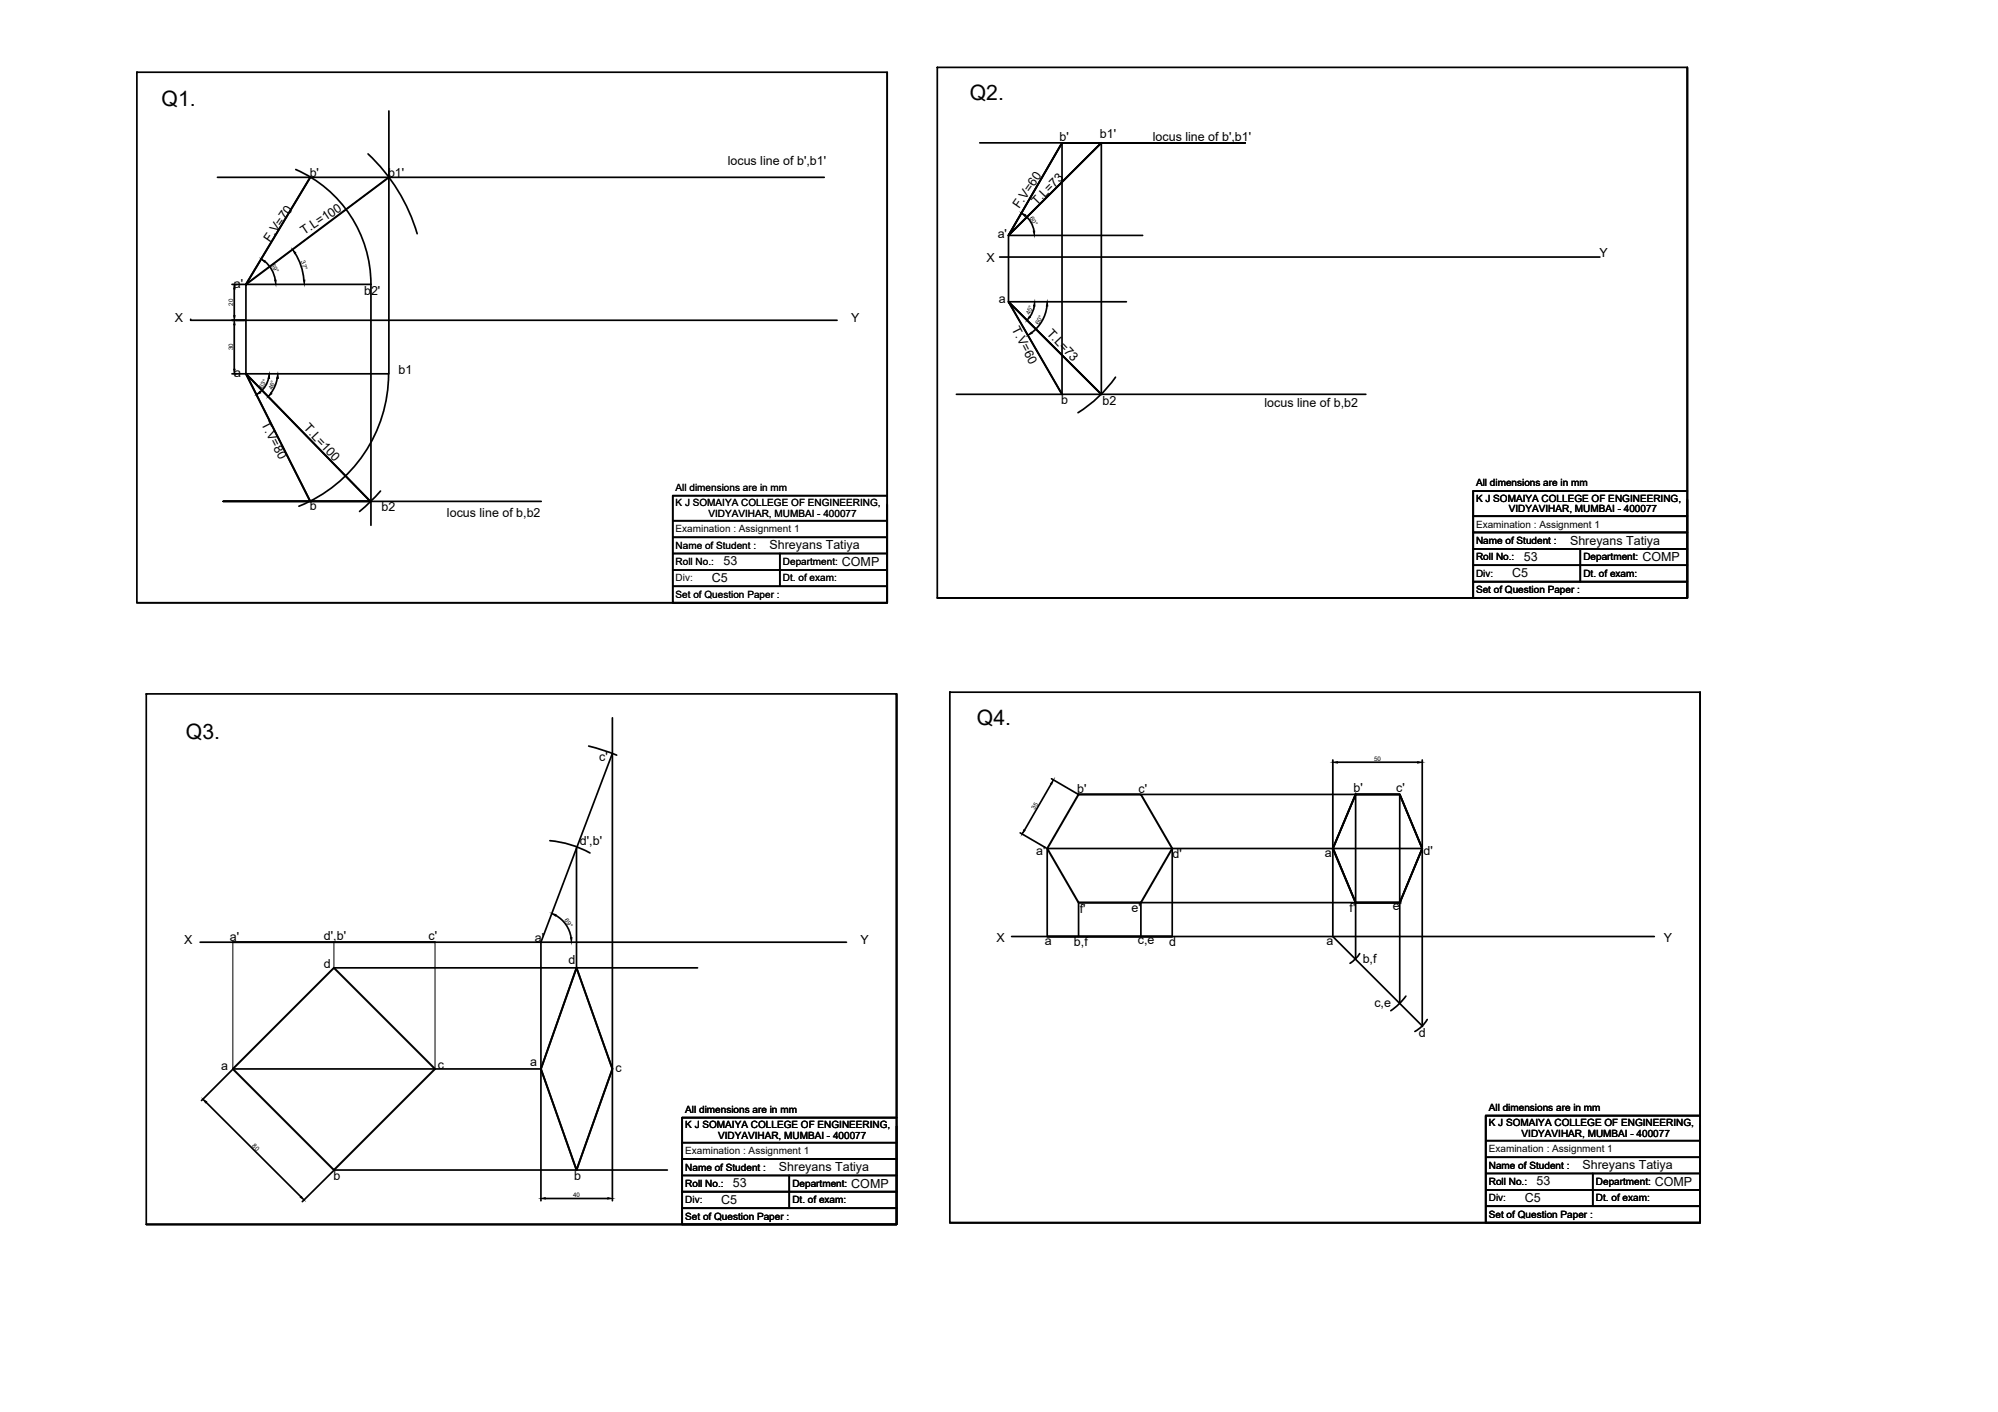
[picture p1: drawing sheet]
<svg xmlns="http://www.w3.org/2000/svg" width="297mm" height="210mm" viewBox="0 0 297 210" stroke-linecap="round" stroke-linejoin="round" font-family="sans-serif">
<!-- layer: 0 -->
<g fill="none" stroke="#000" stroke-width=".25">
<path d="M20.3 10.7h111.6v78.9h-111.6zM57.8 16.5v39.1h-21.2v-13.3h18.5M131.9 10.7v78.9h-111.6M139.3 10h111.6v78.9h-111.6zM250.9 10v78.9h-111.6M32.3 26.4h90.2M39.4 38.8a4.4 4.4 0 0 1 1.5 2.8M43.8 37.6l.6 1.1 .4 1.1 .4 1.8M44 25.2a18.6 18.6 0 0 1 11.1 17.1M46.1 26.4l-9.5 15.9M54.7 22.9a26.6 26.6 0 0 1 7.3 11.8M145.7 21.2h39.4h-27.2"/>
<path d="M148.6 38.2h89.3M152.4 32l.9 1 .4 1.3M157.9 21.2l-8 13.8 13.8-13.8v37.4h-21.5M157.9 21.2v37.4M169.9 35h-20v9.9h17.6M28.3 47.6h.1M28.3 47.6h96.1M34.5 42.3h1.9M34.5 55.6h1.9M34.8 43v3.9M34.8 48.3v6.6M39.9 56.2a3.5 3.5 0 0 1-1.2 2.1"/>
<path d="M41.2 56.2l-.2 1-.7 1.2M55.1 42.3v35.8M57.8 55.5a21.2 21.2 0 0 1-13.4 19.8M149.9 44.9l13.8 13.7h39.4M153.8 45.5l-.3 .8-.4 .8M155.6 45.5a5.8 5.8 0 0 1-2.2 4M165.8 56.1a19.5 19.5 0 0 1-5.5 5.3M46.1 74.5l-9.5-18.9 18.5 19M55.1 74.5h-21.9h47.3M56.6 73l-1.7 1.8-1.4 1.2M100 77.4h31.9M100 79.9h31.9"/>
<path d="M131.9 73.7h-31.9v15.9h31.9v-14.6M219 73v15.9h31.9v-14.6M219 76.7h31.9M219 79.1h31.9M219 73v15.9M219 73h31.9M100 82.3h31.9M100 84.7h31.9M100 87.2h31.9M115.9 82.3v4.9M219 81.6h31.9M219 86.5h31.9"/>
<path d="M219 84h31.9M234.9 81.6v4.9M21.7 103.2h111.6v78.8h-111.6zM87.5 110.9l1.8 .5 2.4 .9M91 106.7v52.2M91 112l-10.6 28.1v18.8M133.3 103.2v78.8h-111.6M141.2 102.9h111.6v78.9h-111.6zM156.3 116.5l-4 6.9M156.3 115.8l3.9 2.2M160.3 118.1h47.8M198.1 113v13"/>
<path d="M198.8 113.3h12M201.5 118.1h6.6l3.3 8-3.3 8.1h-6.6l-3.3-8.1zM208.1 118.1v16.1M208.1 118.1l3.3 8-3.3 8.1M211.4 113v13M252.8 102.9v78.9h-111.6M81.7 125a15.1 15.1 0 0 1 6 1.8M82.6 136.1a4.6 4.6 0 0 1 2.3 3.3M85.7 126v17.9l-5.3 15M150.4 139.2h95.5M151.7 123.8l3.8 2.3M155.7 139.2v-13.1h42.4v13.1l13.4 13.4"/>
<path d="M155.7 139.2h18.6h-18.6M160.3 139.2v-5h47.8v15M169.6 134.2v5M174.3 126.1v13.1M198.1 126.1l3.4 8.1M201.5 134.2h6.6M29.7 140.1h96.1M34.5 159l-4.5 4.6M34.6 158.9h45.8M49.6 143.9h54.1M80.4 158.9l5.3 15 5.3-15M80.4 159.1v19.4"/>
<path d="M85.7 143.9l5.3 15M91 159.1v19.4M201.5 142.6v-24.5l-3.4 8h13.3v26.5M202.1 141.8l-.7 .9-.7 .5M209 148.1l-1 1.2-1.2 1M212.2 151.6a4.8 4.8 0 0 1-1.9 1.7M30.6 163.9l14.1 14M49.6 174.1l-4.7 4.5M49.6 173.9h49.6M81.1 178.2h9.3M101.4 166.1v15.9h31.9v-14.6M101.4 166.1h31.9"/>
<path d="M101.4 172.3h31.9M101.4 177.2h31.9M101.4 179.6h31.9M101.4 166.1v15.9M101.4 169.9h31.9M101.4 174.7h31.9M117.3 174.7v4.9M220.9 165.8v16h31.9v-14.6M220.9 165.8h31.9M220.9 176.9h31.9M220.9 179.3h31.9M220.9 165.8v16"/>
<path d="M220.9 169.6h31.9M220.9 172h31.9M220.9 174.4h31.9M236.8 174.4v4.9"/>
</g>
<path d="M57.8 26.4l-21.2 15.9M149.9 44.9l8 13.7M155.7 139.2h18.6M34.6 140.1v18.8M49.6 140.1v3.8M64.7 140.1v18.8" fill="none" stroke="#000" stroke-width=".15"/>
<g fill="#000" stroke="#000" stroke-width=".15">
<path d="M38.8 38.5l.6 .3-.1 .2zM43.5 37.1l.5 .5-.2 .1zM151.8 31.7l.7 .2-.2 .3zM153.6 34.4h.2v.6zM34.7 46.9h.3l-.2 .7zM34.8 42.3l.2 .7h-.3zM34.7 54.9h.3l-.2 .7zM34.8 47.6l.2 .7h-.3zM38.1 58.7l.5-.5 .2 .2zM40 55.6l.1 .6h-.2zM40.2 58.4l.2 .1-.5 .5zM40.8 41.6h.2v.7z"/>
<path d="M41.3 55.6l.1 .6h-.3zM45.1 41.6h.2l-.1 .7zM153 47l.2 .1-.5 .5zM152.8 49.9l.5-.5 .1 .2zM153.8 44.9l.1 .6h-.2zM155.7 44.9l.1 .6h-.2zM156.6 115.9l-.2 .7-.2-.1zM198.1 113.3l.7-.1v.2zM210.8 113.2l.6 .1-.6 .1zM82 135.8l.7 .2-.1 .2zM84.8 139.4h.2l-.1 .7zM152.2 123.3l.2 .2-.4 .5z"/>
<path d="M30.2 163.4l.5 .4-.1 .1zM44.6 178l.2-.1 .4 .5zM80.4 178.2l.7-.2v.3zM90.4 178l.6 .2-.6 .1z"/>
</g>
<path d="M46.1 26.4l-9.5 15.9 21.2-15.9M157.9 21.2l-8 13.8 13.8-13.8M157.9 58.6l-8-13.7 13.8 13.7M46.1 74.5l-9.5-18.9 18.5 19M160.3 118.1h9.3l4.7 8-4.7 8.1h-9.3l-4.6-8.1zM201.5 118.1h.1M208.2 133.9l3.2-7.8-3.3-8h-6.6l-3.4 8 3.4 8.1h6.6M34.6 158.9l15-15 15.1 15-15.1 15zM85.7 143.9l5.3 15-5.3 15-5.3-15z" fill="none" stroke="#000" stroke-width=".3"/>
<path d="M157.9 21.2l-8 13.8 13.8-13.8M157.9 58.6l-8-13.7 13.8 13.7" fill="none" stroke="#000" stroke-width=".21"/>
<g font-size="3.2">
<text x="24" y="15.8">Q1.</text>
<text x="144.2" y="14.9">Q2.</text>
<text x="145.2" y="107.7">Q4.</text>
<text x="27.6" y="109.8">Q3.</text>
</g>
<g font-size="1.9">
<text x="157.5" y="21">b'</text>
<text x="163.5" y="20.6">b1'</text>
<text x="171.4" y="20.9">locus line of b',b1'</text>
<text x="46" y="26.4">b'</text>
<text x="57.7" y="26.4">b1'</text>
<text x="108.2" y="24.6">locus line of b',b1'</text>
<text x="45.2" y="35" transform="rotate(-34 45.2 35)">T.L=100</text>
<text x="148.3" y="35.3">a'</text>
<text x="151.5" y="31.1" transform="rotate(-55 151.5 31.1)">F.V=60</text>
<text x="154.2" y="30.6" transform="rotate(-46 154.2 30.6)">T.L=73</text>
<text x="40.2" y="36.1" transform="rotate(-56 40.2 36.1)">F.V=70</text>
<text x="146.7" y="38.9">X</text>
<text x="237.8" y="38.2">Y</text>
<text x="26" y="47.9">X</text>
<text x="34.8" y="42.7">a'</text>
<text x="54.1" y="43.8">b2'</text>
<text x="126.5" y="47.9">Y</text>
<text x="148.5" y="45">a</text>
<text x="150.4" y="48.9" transform="rotate(63 150.4 48.9)">T.V=60</text>
<text x="155.5" y="49.6" transform="rotate(47 155.5 49.6)">T.L=73</text>
<text x="34.8" y="56.1">a</text>
<text x="59.3" y="55.6">b1</text>
<text x="38.8" y="63.1" transform="rotate(63 38.8 63.1)">T.V=80</text>
<text x="45.1" y="63.7" transform="rotate(47 45.1 63.7)">T.L=100</text>
<text x="157.8" y="60.1">b</text>
<text x="163.9" y="60.2">b2</text>
<text x="188" y="60.6">locus line of b,b2</text>
<text x="46" y="75.8">b</text>
<text x="56.7" y="75.9">b2</text>
<text x="66.4" y="76.8">locus line of b,b2</text>
<text x="114.4" y="81.6">Shreyans Tatiya</text>
<text x="226.6" y="83.3">53</text>
<text x="233.4" y="81">Shreyans Tatiya</text>
<text x="244.2" y="83.4">COMP</text>
<text x="105.8" y="86.5">C5</text>
<text x="107.6" y="84.1">53</text>
<text x="125.2" y="84.1">COMP</text>
<text x="224.8" y="85.8">C5</text>
<text x="89.1" y="113.1">c'</text>
<text x="160.1" y="117.9">b'</text>
<text x="169.3" y="117.9">c'</text>
<text x="201.2" y="117.7">b'</text>
<text x="207.6" y="117.7">c'</text>
<text x="86.2" y="125.7">d',b'</text>
<text x="154" y="127.1">a'</text>
<text x="174.3" y="127.5">d'</text>
<text x="197" y="127.5">a'</text>
<text x="211.7" y="127">d'</text>
<text x="160.5" y="135.7">f'</text>
<text x="168.2" y="135.5">e'</text>
<text x="200.6" y="135.5">f'</text>
<text x="207.1" y="135.2">e'</text>
<text x="27.4" y="140.3">X</text>
<text x="34.2" y="139.9">a'</text>
<text x="48.2" y="143.9">d</text>
<text x="48.2" y="139.8">d',b'</text>
<text x="63.7" y="139.7">c'</text>
<text x="79.5" y="140">a'</text>
<text x="84.5" y="143.4">d</text>
<text x="127.9" y="140.3">Y</text>
<text x="148.2" y="140">X</text>
<text x="155.3" y="140.5">a</text>
<text x="159.7" y="140.7">b,f</text>
<text x="169.1" y="140.4">c,e</text>
<text x="173.8" y="140.6">d</text>
<text x="197.2" y="140.4">a</text>
<text x="202.6" y="143.2">b,f</text>
<text x="247.4" y="140">Y</text>
<text x="204.3" y="149.7">c,e</text>
<text x="210.9" y="154.2">d</text>
<text x="32.9" y="159">a</text>
<text x="65.1" y="158.9">c</text>
<text x="78.8" y="158.5">a</text>
<text x="91.5" y="159.4">c</text>
<text x="235.3" y="173.8">Shreyans Tatiya</text>
<text x="49.6" y="175.4">b</text>
<text x="85.4" y="175.5">b</text>
<text x="107.2" y="179">C5</text>
<text x="109" y="176.5">53</text>
<text x="115.8" y="174.1">Shreyans Tatiya</text>
<text x="126.6" y="176.6">COMP</text>
<text x="226.7" y="178.7">C5</text>
<text x="228.4" y="176.2">53</text>
<text x="246" y="176.3">COMP</text>
</g>
<g font-size="1.5">
<text x="100.4" y="75.3">K J SOMAIYA COLLEGE OF ENGINEERING,</text>
<text x="100.4" y="73">All dimensions are in mm</text>
<text x="105.3" y="76.8">VIDYAVIHAR, MUMBAI - 400077</text>
<text x="219.4" y="74.6">K J SOMAIYA COLLEGE OF ENGINEERING,</text>
<text x="219.4" y="72.3">All dimensions are in mm</text>
<text x="224.3" y="76.1">VIDYAVIHAR, MUMBAI - 400077</text>
<text x="100.4" y="81.6">Name of Student :</text>
<text x="100.4" y="79.1">Examination : Assignment 1</text>
<text x="219.4" y="80.9">Name of Student :</text>
<text x="219.4" y="83.3">Roll No.:</text>
<text x="219.4" y="78.4">Examination : Assignment 1</text>
<text x="235.4" y="83.3">Department:</text>
<text x="100.4" y="84">Roll No.:</text>
<text x="100.4" y="86.4">Div:</text>
<text x="100.4" y="88.9">Set of Question Paper :</text>
<text x="116.4" y="84">Department:</text>
<text x="116.4" y="86.4">Dt. of exam:</text>
<text x="219.4" y="85.8">Div:</text>
<text x="219.4" y="88.2">Set of Question Paper :</text>
<text x="235.4" y="85.8">Dt. of exam:</text>
<text x="101.9" y="167.7">K J SOMAIYA COLLEGE OF ENGINEERING,</text>
<text x="101.9" y="165.4">All dimensions are in mm</text>
<text x="221.3" y="167.4">K J SOMAIYA COLLEGE OF ENGINEERING,</text>
<text x="221.3" y="165.1">All dimensions are in mm</text>
<text x="101.9" y="171.6">Examination : Assignment 1</text>
<text x="106.8" y="169.3">VIDYAVIHAR, MUMBAI - 400077</text>
<text x="221.3" y="173.7">Name of Student :</text>
<text x="221.3" y="171.3">Examination : Assignment 1</text>
<text x="226.2" y="169">VIDYAVIHAR, MUMBAI - 400077</text>
<text x="101.9" y="174">Name of Student :</text>
<text x="101.9" y="176.4">Roll No.:</text>
<text x="101.9" y="178.9">Div:</text>
<text x="117.8" y="176.4">Department:</text>
<text x="117.8" y="178.9">Dt. of exam:</text>
<text x="221.3" y="176.2">Roll No.:</text>
<text x="221.3" y="178.6">Div:</text>
<text x="237.3" y="176.2">Department:</text>
<text x="237.3" y="178.6">Dt. of exam:</text>
<text x="101.9" y="181.3">Set of Question Paper :</text>
<text x="221.3" y="181">Set of Question Paper :</text>
</g>
<g font-size=".9">
<text x="153.1" y="32.4" transform="rotate(60 153.1 32.4)">60°</text>
<text x="40.2" y="39.4" transform="rotate(61 40.2 39.4)">59°</text>
<text x="44.7" y="38.8" transform="rotate(73 44.7 38.8)">37°</text>
<text x="34.7" y="45.5" transform="rotate(-90 34.7 45.5)">20</text>
<text x="153.1" y="46.9" transform="rotate(-67 153.1 46.9)">45°</text>
<text x="34.7" y="52.1" transform="rotate(-90 34.7 52.1)">30</text>
<text x="154.4" y="48.2" transform="rotate(-60 154.4 48.2)">60°</text>
<text x="39" y="57.9" transform="rotate(-57 39 57.9)">63°</text>
<text x="40.5" y="58" transform="rotate(-68 40.5 58)">46°</text>
<text x="204.3" y="113.1">50</text>
<text x="153.9" y="120.3" transform="rotate(-60 153.9 120.3)">35</text>
<text x="83.9" y="136.8" transform="rotate(57 83.9 136.8)">69°</text>
<text x="37.5" y="170.4" transform="rotate(45 37.5 170.4)">80</text>
<text x="85.2" y="178">40</text>
</g>
</svg>
